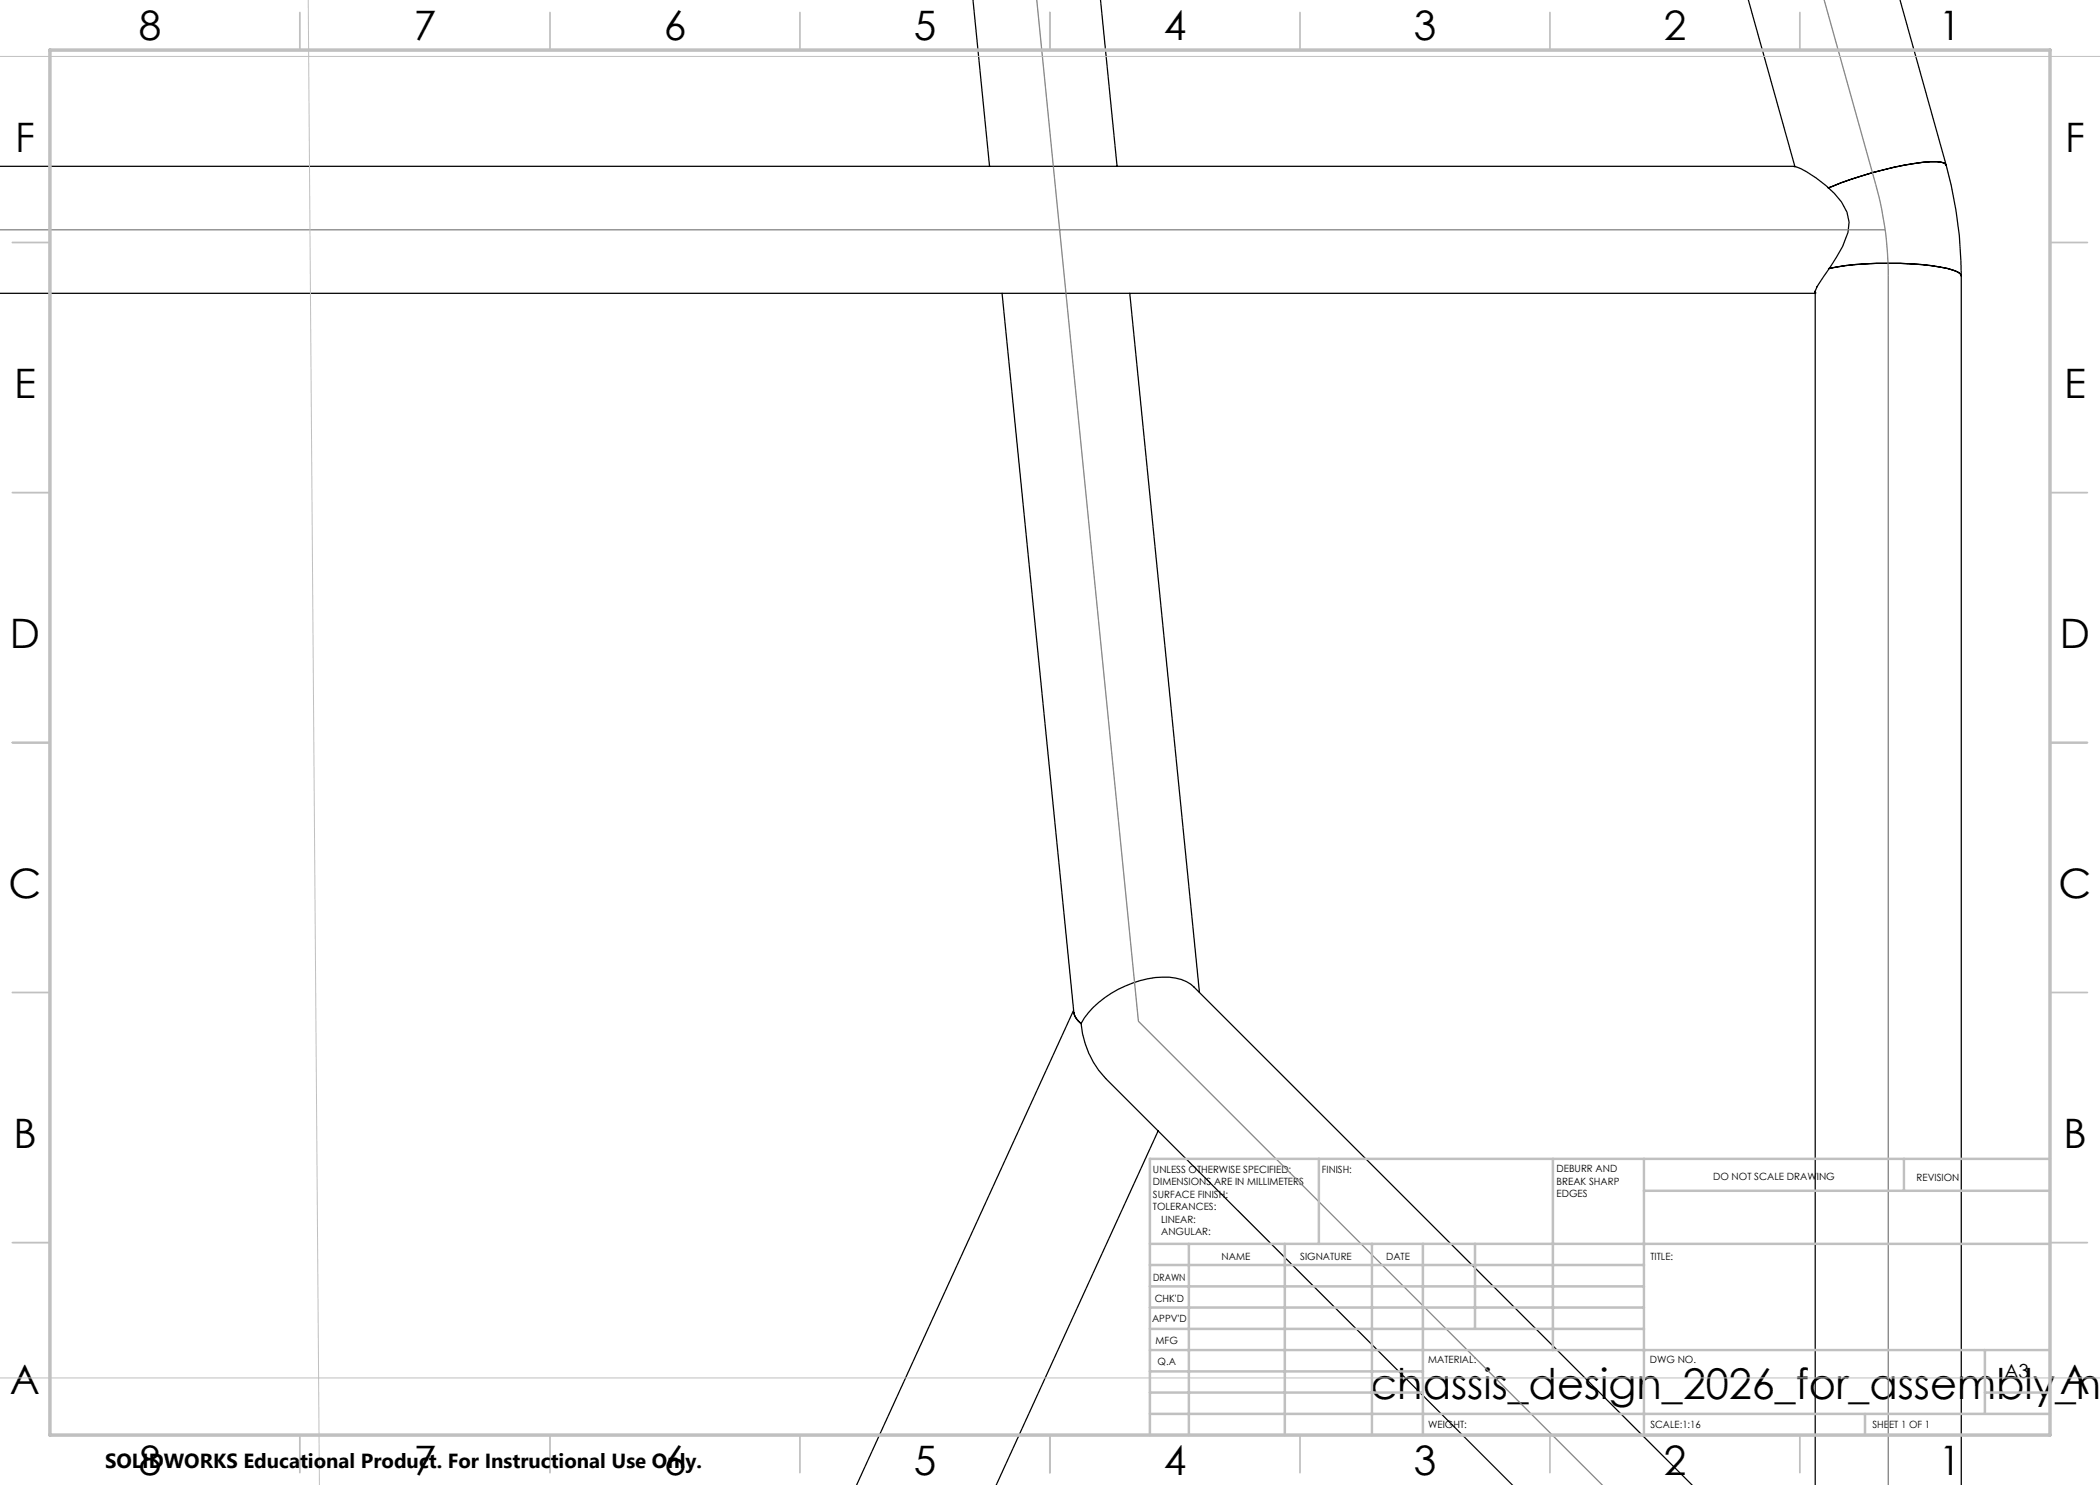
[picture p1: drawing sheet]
<svg xmlns="http://www.w3.org/2000/svg" width="420mm" height="297mm" viewBox="0 0 420 297" stroke-linecap="round" stroke-linejoin="round" font-family="sans-serif">
<g fill="none" stroke="#000" stroke-width=".25">
<path d="M194.6 0l3.3 33.3M220.1 0l3.3 33.3M349.7 0l9.3 33.3M380 0l9.2 33M-.1 33.3h358.9M358.8 33.3a10.4 10.4 0 0 1 4.4 2.3 16.8 16.8 0 0 1 6.2 6.8l.4 2-.2 2.1a33.4 33.4 0 0 1-4.8 8.7l-1.4 2.2-.4 1 .2 .2M389.2 33a84.4 84.4 0 0 1 3.1 22.2M389.2 33l-.3-.3a9.1 9.1 0 0 0-4.3-.2 75.1 75.1 0 0 0-19 5.1M389.2 33l-.3-.3a9.1 9.1 0 0 0-4.3-.2 75.4 75.4 0 0 0-18.9 5.1M-.1 58.7h363.1M200.4 58.7l14.4 143.8M226 58.7l13.9 139.8"/>
<path d="M363 58.2v238.9M365.7 53.7a65.9 65.9 0 0 1 23.8 0l2 .7 .6 .4 .2 .4M365.7 53.7a65.6 65.6 0 0 1 23.8 0l2 .7 .6 .4 .2 .4M392.3 55.2v241.9M214.7 202.1l-43.4 95M214.8 202.5a3.6 3.6 0 0 0 1.4 2.2M214.8 202.5a3.2 3.2 0 0 0 1.4 2.2M216.2 204.7a18.2 18.2 0 0 0 4.9 11l81.4 81.4M216.2 204.7a19.8 19.8 0 0 1 13.4-8.9 11.4 11.4 0 0 1 8.6 1l100.3 100.3M231.6 226.2l-32.4 70.9"/>
</g>
<path d="M207.3 0l20.4 204.3 92.8 92.8M364.8 0l10.3 36.9a67.3 67.3 0 0 1 2.5 18.3v241.9M-.1 46h377.1" fill="none" stroke="#808080" stroke-width=".25"/>
<path d="M61.6 0l2.3 297.1M0 11.3h420M0 275.6h420" fill="none" stroke="#c0c0c0" stroke-width=".2"/>
<g fill="none" stroke="#c0c0c0" stroke-width=".35">
<path d="M60 2.5v7.5M110 2.5v7.5M160 2.5v7.5M210 2.5v7.5M260 2.5v7.5M310 2.5v7.5M360 2.5v7.5M2.5 48.5h7.5M410 48.5h7.5M2.5 98.5h7.5M410 98.5h7.5M2.5 148.5h7.5"/>
<path d="M410 148.5h7.5M2.5 198.5h7.5M410 198.5h7.5M2.5 248.5h7.5M410 248.5h7.5M60 287v7.5M110 287v7.5M160 287v7.5M210 287v7.5M260 287v7.5M310 287v7.5M360 287v7.5"/>
</g>
<g fill="none" stroke="#c0c0c0" stroke-width=".5">
<path d="M263.8 231.8v17M310.6 231.8v38.2M328.8 231.8v55.2M328.8 238.2h81.2M380.8 231.8v6.4M410 231.8h-180v55.2M230 248.8h180M230 257.3h98.8M230 253h98.8M237.8 248.8v38.2M257 248.8v38.2M274.4 248.8v38.2"/>
<path d="M284.6 248.8v38.2M295 248.8v17M230 265.8h98.8M230 261.5h98.8M230 278.5h54.6M230 274.3h54.6M230 270h180M397 278.5h13M397 270v12.8M230 282.8h180M373 282.8v4.2"/>
</g>
<path d="M10 10h400v277h-400z" fill="none" stroke="#c0c0c0" stroke-width=".7"/>
<text font-size="8.5" x="274.1" y="279.7">chassis_design_2026_for_assembly_ne</text>
<g font-size="8.1">
<text x="27.7" y="8">8</text>
<text x="82.7" y="8">7</text>
<text x="132.7" y="8">6</text>
<text x="182.7" y="8">5</text>
<text x="232.7" y="8">4</text>
<text x="282.7" y="8">3</text>
<text x="332.7" y="8">2</text>
<text x="387.7" y="8">1</text>
<text x="3" y="30.4">F</text>
<text x="413" y="30.4">F</text>
<text x="2.8" y="79.6">E</text>
<text x="412.8" y="79.6">E</text>
<text x="2" y="129.6">D</text>
<text x="412" y="129.6">D</text>
<text x="1.7" y="179.6">C</text>
<text x="411.7" y="179.6">C</text>
<text x="2.7" y="229.6">B</text>
<text x="412.7" y="229.6">B</text>
<text x="2" y="278.9">A</text>
<text x="412" y="278.9">A</text>
<text x="27.7" y="295">8</text>
<text x="82.7" y="295">7</text>
<text x="132.7" y="295">6</text>
<text x="182.7" y="295">5</text>
<text x="232.7" y="295">4</text>
<text x="282.7" y="295">3</text>
<text x="332.7" y="295">2</text>
<text x="387.7" y="295">1</text>
</g>
<text font-size="4.1" x="21" y="293.7">SOLIDWORKS Educational Product. For Instructional Use Only.</text>
<text font-size="3.9" x="400.9" y="275.5">A3</text>
<g font-size="2">
<text x="230.6" y="234.6">UNLESS OTHERWISE SPECIFIED:</text>
<text x="230.6" y="237.1">DIMENSIONS ARE IN MILLIMETERS</text>
<text x="230.6" y="239.6">SURFACE FINISH:</text>
<text x="264.4" y="234.6">FINISH:</text>
<text x="311.3" y="234.5">DEBURR AND</text>
<text x="311.3" y="237">BREAK SHARP</text>
<text x="311.3" y="239.5">EDGES</text>
<text x="342.6" y="236">DO NOT SCALE DRAWING</text>
<text x="383.3" y="236.2">REVISION</text>
<text x="230.6" y="242.1">TOLERANCES:</text>
<text x="232.2" y="244.6">LINEAR:</text>
<text x="232.2" y="247.1">ANGULAR:</text>
<text x="244.3" y="252">NAME</text>
<text x="260" y="251.9">SIGNATURE</text>
<text x="277.2" y="251.9">DATE</text>
<text x="330.1" y="251.9">TITLE:</text>
<text x="230.6" y="256.1">DRAWN</text>
<text x="230.9" y="260.3">CHK'D</text>
<text x="230.4" y="264.4">APPV'D</text>
<text x="231.1" y="268.8">MFG</text>
<text x="231.5" y="273">Q.A</text>
<text x="285.6" y="272.5">MATERIAL:</text>
<text x="330" y="272.5">DWG NO.</text>
<text x="285.6" y="285.5">WEIGHT:</text>
<text x="330.1" y="285.6">SCALE:1:16</text>
<text x="374.5" y="285.6">SHEET 1 OF 1</text>
</g>
</svg>
